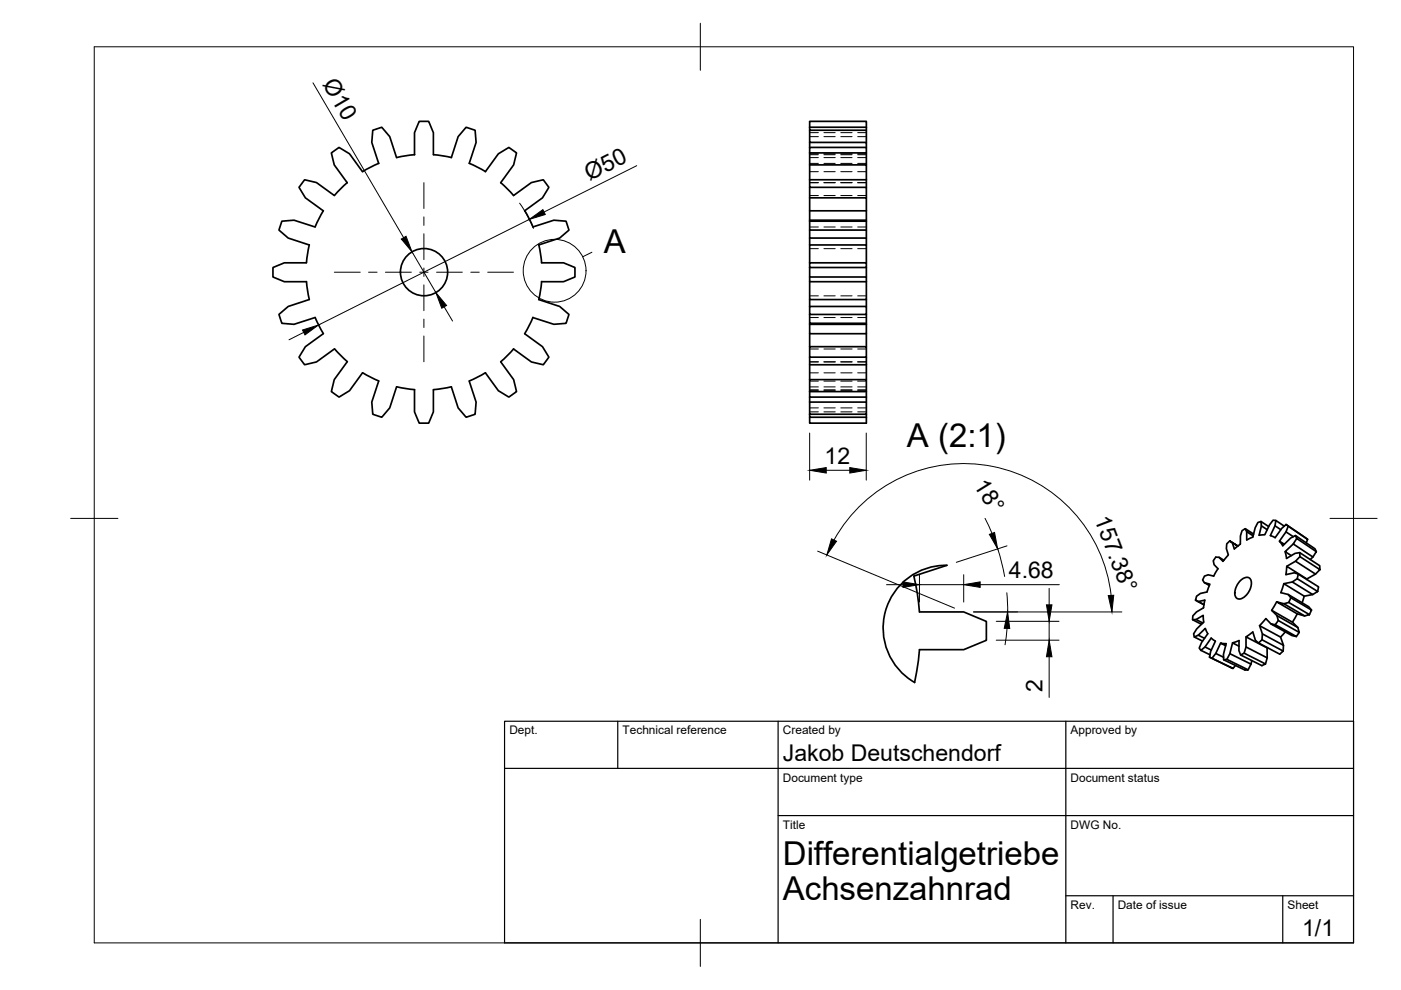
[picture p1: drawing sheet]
<svg xmlns="http://www.w3.org/2000/svg" width="297mm" height="210mm" viewBox="0 0 297 210" stroke-linecap="round" stroke-linejoin="round" font-family="sans-serif">
<!-- layer: Visible -->
<g fill="none" stroke="#000" stroke-width=".36">
<path d="M73.6 38.7l-2.7 2.7M76.9 36.4l-2.8-3.8-2.2-1.3-1.6 1.1 .6 2.6 2.7 3.7M80.3 34.6l-3.4 1.8M84.1 33.4l-1.5-4.4-1.7-2-1.9 .6-.2 2.6 1.5 4.4M87.9 32.8v-4.7l1-2.4h2l1 2.4v4.7l3.8 .6M87.9 32.8l-3.8 .6M95.7 33.4l1.4-4.4 1.7-2 1.9 .6 .2 2.6-1.4 4.4M99.5 34.6l3.4 1.8M102.9 36.4l2.8-3.8 2.2-1.3 1.6 1.1-.6 2.6-2.7 3.7 2.7 2.7 3.8-2.7 2.5-.6 1.2 1.6-1.4 2.2-3.8 2.8 1.8 3.4M171.7 38.1v1.6h12v2.2M171.7 39.7v2.2h12v2.8M171.7 27v.6h12v2.6"/>
<path d="M171.7 27.6v2.6h12v1.1M171.7 31.3h12v1.1h-12zM171.7 32.4v2.6h12v3.1M171.7 27v-1.3h12v1.3M171.7 38.1h12M171.7 27h12M171.7 30.2v1.1M171.7 35v3.1M183.7 27v.6M183.7 32.4v2.6M183.7 38.1v1.6M65 59.7l.6 3.8-4.5 1.5-2 1.7 .7 1.9 2.5 .2 4.5-1.5"/>
<path d="M65.6 51.9l-.6 3.8h-4.7l-2.4 1v2l2.4 1h4.7M66.8 48.1l-4.5-1.4-2.5 .2-.7 1.9 2 1.7 4.5 1.4M70.9 41.5l-3.8-2.8-2.5-.6-1.2 1.6 1.3 2.2 3.8 2.8-1.7 3.4M113 48.1l4.4-1.4 2.6 .2 .6 1.9-1.9 1.7-4.5 1.4M114.2 51.9l.6 3.8h4.7l2.4 1v2l-2.4 1h-4.7M114.8 59.7l-.6 3.8 4.5 1.5 1.9 1.7-.6 1.9-2.6 .2-4.4-1.5M171.7 41.9v2.8h12M171.7 44.7v2M171.7 55.7h12v1h-12zM171.7 56.7v2h12v1M171.7 58.7v1h12M171.7 59.7v3.8h12v-3.8"/>
<path d="M171.7 55.7v-3.8h12v3.8M171.7 46.7h12v.2h-12zM171.7 46.9v1.9h12v1.7M171.7 48.8v1.7h12v1.4M171.7 50.5v1.4M183.7 44.7v2M183.7 46.9v1.9M183.7 56.7v2M66.8 67.3l1.8 3.4M68.5 70.8l-3.8 2.7-1.3 2.2 1.2 1.6 2.5-.6 3.8-2.7M70.9 74l2.7 2.7-2.7 3.8-.6 2.5 1.6 1.2 2.2-1.4 2.8-3.8 3.4 1.8M111.2 70.8l3.8 2.7 1.4 2.2-1.2 1.6-2.5-.6-3.8-2.7-2.7 2.7 2.7 3.8 .6 2.5-1.6 1.2-2.2-1.4-2.8-3.8-3.4 1.8"/>
<path d="M113 67.3l-1.7 3.4M171.7 65h12v1.7h-12zM171.7 66.7v1.9h12v.2M171.7 68.6v.2h12M171.7 68.8v2h12v-2M171.7 73.5h12v2.2h-12zM171.7 75.7v1.6h12M171.7 63.5v1.5M171.7 70.8v2.7M171.7 77.3v3.2M183.7 63.5v1.5M183.7 66.7v1.9"/>
<path d="M183.7 70.8v2.7M183.7 75.7v4.8M80.3 80.8l-1.5 4.5 .2 2.5 1.9 .7 1.7-2 1.5-4.5M84.1 82l3.8 .6v4.7l1 2.4h2l1-2.4v-4.7l3.8-.6M99.5 80.8l1.4 4.5-.2 2.5-1.9 .7-1.7-2-1.4-4.5M171.7 85.3h12v2.5h-12zM171.7 87.8v.7h12M171.7 80.5h12v2.5h-12zM171.7 83v1.2h12M171.7 84.2v1.1M183.7 87.8v1.9h-12v-1.2M183.7 83v2.3"/>
<path d="M259.5 118.8l-1-.6-.7-.1-.6 .8 .2 .8 .8 .9-.9 1.5-1.1-.2-.8 .2-.4 .9 .4 .5 1 .6M260.7 114.7l1.7 1.1zM260.7 114.7l-.6 .6-.1 1 .4 1.4-1.1 1.3-.8-.8M264 112.1l-.7 .4-.3 1.1v1.8l-1.3 1-.4-1.3M265.8 113.2l-1.8-1.1 .3 .6 1.4 .9M267.4 110.6l-.7 .2-.6 1.1-.5 2-1.3 .6v-1.8M269 111.6l-1.6-1v.9l1.3 .8M270.3 111.5l-1 2.1 1.1 .4 1.3-2 1-.8 4.5 3.2M270.5 110.4l-.6-.1-.8 1-.9 2.1-1.2 .1 .4-2M272.3 111.6l-1.8-1.2-.2 1.1 1.2 .8M272.3 115.4l-1-.7 .7 1 1.6-1.6 1.1-.5 4.1 2.7 .3 .7M272.5 117l.3 1.4 1.8-1.1 1-.1 4.2 2.7v.9"/>
<path d="M272.6 112.8l-1.3 1.9M272.7 111.2l.4 .4M273.1 111.6l-.5 1.2 1.6 1M273.1 111.6l4.1 2.8-.3 .7M274.2 115.3l-1.7 1.7 1.3 .8M274.7 113.6l.2 .6M274.7 119l-1.9 1.1M274.9 114.2l4.2 2.8-.7 1.1-4.2-2.8zM275.6 117.2v.8M275.6 118l4.2 2.8-.9 .9-4.2-2.7zM278.4 118.1l-.6 .5M252.9 131.4h.7l1.4 .7"/>
<path d="M253.2 135.1l.9-.4 1.3 .6M253.5 127.2l1.7 1M253.6 131.4l1.5-.9 .1 1.4-1.5 1.4-.6 1.1 .1 .7 1.8 .8M254 127.5l1.4-.3-.2 1.7-1.5 .8-.8 .9v.8l1.8 1M254.1 134.7l1.4-1.5 .6 1.2-1.3 1.8-.5 1.2 .3 .5 1.9 .9M255.4 123.5l1.1 .4-.6 1.6-1.4 .3-.8 .6-.2 .8 1.7 1M255.5 137.2l1.3-1.9 .9 .6-1 2.2-.3 1.2 5 2.4-4.4-2.1 .8-1.1M256.4 139.3l.6 .3M256.8 137.8l-1.3-.6-.9 .7M258.8 136.4l-1 2.1 1.6 .9M259.9 136.9l-1.1-.5 1.2 .1-.6 2.2v1.2l4.5 2.2 .7-.1-4.5-2.2 .7-1.2M260.1 139.8l-.7 .1"/>
<path d="M261.3 136.3l-.5 2.3 4.4 2.2-.6 1.2M262.7 137l-1.4-.7 1.4-.5v2.2l.3 .9 4.5 2.2 .8-.3-4.5-2.3 .4-1.3M263 123.1a1.38 1.38 0 0 1 2.1-.3 3.4 3.4 0 0 1-2.4 4.2 1.31 1.31 0 0 1-.8-2l.4-1zM263.8 138.5l-.8 .4M264.2 135v2.2l4.5 2.3-.4 1.3M267.1 132.7l.6 1.7 4.4 2.4v1.2M267.1 132.7l4.4 2.4 .6 1.7M267.6 135.7l-.8 .6M267.7 134.4l-.1 1.3 4.5 2.3-.8 .7-4.5-2.4-.6-.5-.6-1.8-1.4 1 4.5 2.3M268.6 137.4l.1 2.1M269.5 132.3l-1.1-1.1-1.3 1.5M269.5 132.3l.9 .2 4.4 2.5-.9-.2z"/>
<path d="M269.6 129.4l1.1 1.1 4.5 2.5 .3 1.1M270.7 127.6l-1.1 1.8 4.4 2.5 1-1.8M270.7 130.5l.3 1.1 4.5 2.5-.7 .9M271 131.6l-.6 .9M272.2 128l1-.3 4.4 2.6-1 .3zM272.2 128l-1.5-.4 4.3 2.5 1.6 .5M272.5 134l-1 1.1M273.1 126l.6 .7 4.4 2.6-.5 1M273.7 126.7l-.5 1M274 123.4l1-.7 4.4 2.7-1.1 .7zM274 123.4l-1.8 .4M274 131.9l1.2 1.1"/>
<path d="M275.3 121.7l-.3 1M276.1 127.8l.4-1.4-4.3-2.6-.6 1.9 1.5 .3 4.4 2.6 .6 .7M277.1 122.9l-4.3-2.8-.2 1.7 1.8-.4 .9 .3 4.3 2.7-.2 1M278.3 126.1l-1.8 .3M278.9 121.7l-1.8 1.1M193.9 144.7a13.3 13.3 0 0 1-6.2-15.1 13.3 13.3 0 0 1 13.1-9.7l-7 2.2 .7 3.8 .4 3.8h9.4l4.8 2.1v4l-4.8 1.9h-9.4l-.2 2.4-.8 4.6M261.9 141.1l-.5 .6M265.4 140.1l-.2 .7"/>
<circle cx="89.9" cy="57.7" r="5"/>
</g>
<!-- layer: Hidden -->
<g fill="none" stroke="#000" stroke-width=".21">
<path d="M171.7 38.7h1.8M171.7 29h1.8M171.7 33.4h1.8M171.7 34.6h1.8M171.7 36.4h1.8M171.7 32.8h1.8M171.7 32.6h1.8M171.7 28.1h1.8M174.7 38.7h2.4M174.7 29h2.4M174.7 33.4h2.4M174.7 34.6h2.4"/>
<path d="M174.7 36.4h2.4M174.7 32.8h2.4M174.7 32.6h2.4M174.7 28.1h2.4M178.3 38.7h2.4M178.3 29h2.4M178.3 33.4h2.4M178.3 34.6h2.4M178.3 36.4h2.4M178.3 32.8h2.4M178.3 32.6h2.4M178.3 28.1h2.4"/>
<path d="M181.8 38.7h1.9M181.8 29h1.9M181.8 33.4h1.9M181.8 34.6h1.9M181.8 36.4h1.9M181.8 32.8h1.9M181.8 32.6h1.9M181.8 28.1h1.9M171.7 41.5h1.8M171.7 48.1h1.8M171.7 52.7h1.8M174.7 41.5h2.4"/>
<path d="M174.7 48.1h2.4M174.7 52.7h2.4M178.3 41.5h2.4M178.3 48.1h2.4M178.3 52.7h2.4M181.8 41.5h1.9M181.8 48.1h1.9M181.8 52.7h1.9M171.7 79.1h1.8M171.7 76.7h1.8M171.7 74h1.8M171.7 67.3h1.8"/>
<path d="M171.7 62.7h1.8M174.7 79.1h2.4M174.7 76.7h2.4M174.7 74h2.4M174.7 67.3h2.4M174.7 62.7h2.4M178.3 79.1h2.4M178.3 76.7h2.4M178.3 74h2.4M178.3 67.3h2.4M178.3 62.7h2.4M181.8 79.1h1.9"/>
<path d="M181.8 76.7h1.9M181.8 74h1.9M181.8 67.3h1.9M181.8 62.7h1.9M171.7 80.8h1.8M171.7 86.5h1.8M171.7 82h1.8M171.7 82.6h1.8M171.7 82.8h1.8M171.7 87.3h1.8M174.7 80.8h2.4M174.7 86.5h2.4"/>
<path d="M174.7 82h2.4M174.7 82.6h2.4M174.7 82.8h2.4M174.7 87.3h2.4M178.3 80.8h2.4M178.3 86.5h2.4M178.3 82h2.4M178.3 82.6h2.4M178.3 82.8h2.4M178.3 87.3h2.4M181.8 80.8h1.9M181.8 86.5h1.9"/>
<path d="M181.8 82h1.9M181.8 82.6h1.9M181.8 82.8h1.9M181.8 87.3h1.9"/>
</g>
<!-- layer: BORDER -->
<path d="M20 9.9h267v190h-267zM148.5 4.9v10M15 109.9h10M282 109.9h10M148.5 194.9v10" fill="none" stroke="#000" stroke-width=".21"/>
<!-- layer: TITLEBLOCK -->
<path d="M107 152.9h180v47h-180zM131 152.9v10M165 152.9v47M226 152.9v47M107 162.9h180M165 172.9h122M226 189.9h61M236 189.9v10M272 189.9v10" fill="none" stroke="#000" stroke-width=".25"/>
<!-- layer: FD_Dimensions -->
<g fill="none" stroke="#000" stroke-width=".21">
<path d="M66.4 17.6l19.2 32.8M135 35.1l-19.6 9.9M87.4 53.4l5 8.6M110.2 43.1a25 25 0 0 1 2.9 5.3M112.2 46.5l-44.7 22.4M64.4 70.5l-3.1 1.5M94.2 65.1l1.7 3M171.7 91.8v10M175.2 99.7h5M183.7 91.8v10M173.4 116.9l29 12M176.8 114.5a31.4 31.4 0 0 1 33.7-15.6 31.4 31.4 0 0 1 25.1 27.3"/>
<path d="M208.8 109.9l1.5 3.2M211.5 116.4l1.5 5.8M213.5 115.7l-10.7 3.5M188 124h3.5M194.9 121.8v5.8M194.9 124h9.4M204.3 121.8v5.8M206.4 129.7h31.4M207.8 124h16.8M211.2 131.7h13.3M211.2 135.7h13.3M213.5 125.7l.2 4"/>
<path d="M213.5 133.2l-.4 3.5M222.4 124.7v3.5M222.4 131.7v4M222.4 139.2v8.7"/>
</g>
<g fill="#000" stroke="#000" stroke-width=".21">
<path d="M85.1 50.7l1-.6 1.3 3.3zM112.2 46.5l2.9-2.1 .5 1.1zM64.1 70l3.4-1.1-2.8 2.1zM92.4 62l2.3 2.8-1 .6zM171.7 99.7l3.5-.6v1.2zM180.2 99.1l3.5 .6-3.5 .6zM176.3 114.3l1.1 .5-2.1 2.9zM209.8 113.3l1.1-.4 .6 3.5zM191.5 123.4l3.4 .6-3.4 .5zM204.3 124l3.5-.6v1.1zM213.6 129.7l.5 3.6-1.2-.1zM221.9 128.2h1.1l-.6 3.5z"/>
<path d="M222.4 135.7l.6 3.5h-1.1zM235 126.3l1.1-.1-.3 3.5z"/>
</g>
<!-- layer: Smart Centers -->
<g fill="none" stroke="#000" stroke-width=".21">
<path d="M89.9 38.7v5.5M70.9 57.7h5.5M78.1 57.7h1.8M81.7 57.7h5.5M89 57.7h1.8M89.9 46v1.8M89.9 49.6v5.4M89.9 56.8v1.8M92.6 57.7h5.4M99.8 57.7h1.8M103.4 57.7h5.5M89.9 60.4v5.5"/>
<path d="M89.9 67.7v1.7M89.9 71.2v5.5"/>
</g>
<!-- layer: Detail Boundary -->
<g fill="none" stroke="#000" stroke-width=".21">
<path d="M125.5 53.5l-2 1"/>
<circle cx="117.6" cy="57.4" r="6.7"/>
</g>
<g font-size="7">
<text x="128" y="53.6">A</text>
<text x="192.3" y="94.8">A (2:1)</text>
<text x="166" y="183.4">Differentialgetriebe</text>
<text x="166" y="190.9">Achsenzahnrad</text>
</g>
<g font-size="4.9">
<text x="68.3" y="17.8" transform="rotate(60 68.3 17.8)">Ø10</text>
<text x="125" y="38.4" transform="rotate(-27 125 38.4)">Ø50</text>
<text x="174.8" y="98.3">12</text>
<text x="206.4" y="102.9" transform="rotate(58 206.4 102.9)">18°</text>
<text x="232" y="110" transform="rotate(69 232 110)">157.38°</text>
<text x="213.9" y="122.5">4.68</text>
<text x="221" y="146.6" transform="rotate(-90 221 146.6)">2</text>
<text x="166" y="161.4">Jakob Deutschendorf</text>
<text x="276.1" y="198.6">1/1</text>
</g>
<g font-size="2.5">
<text x="108" y="155.7">Dept.</text>
<text x="132" y="155.7">Technical reference</text>
<text x="166" y="155.7">Created by</text>
<text x="227" y="155.7">Approved by</text>
<text x="166" y="165.7">Document type</text>
<text x="227" y="165.7">Document status</text>
<text x="166" y="175.7">Title</text>
<text x="227" y="175.7">DWG No.</text>
<text x="227" y="192.7">Rev.</text>
<text x="237" y="192.7">Date of issue</text>
<text x="273" y="192.7">Sheet</text>
</g>
</svg>
